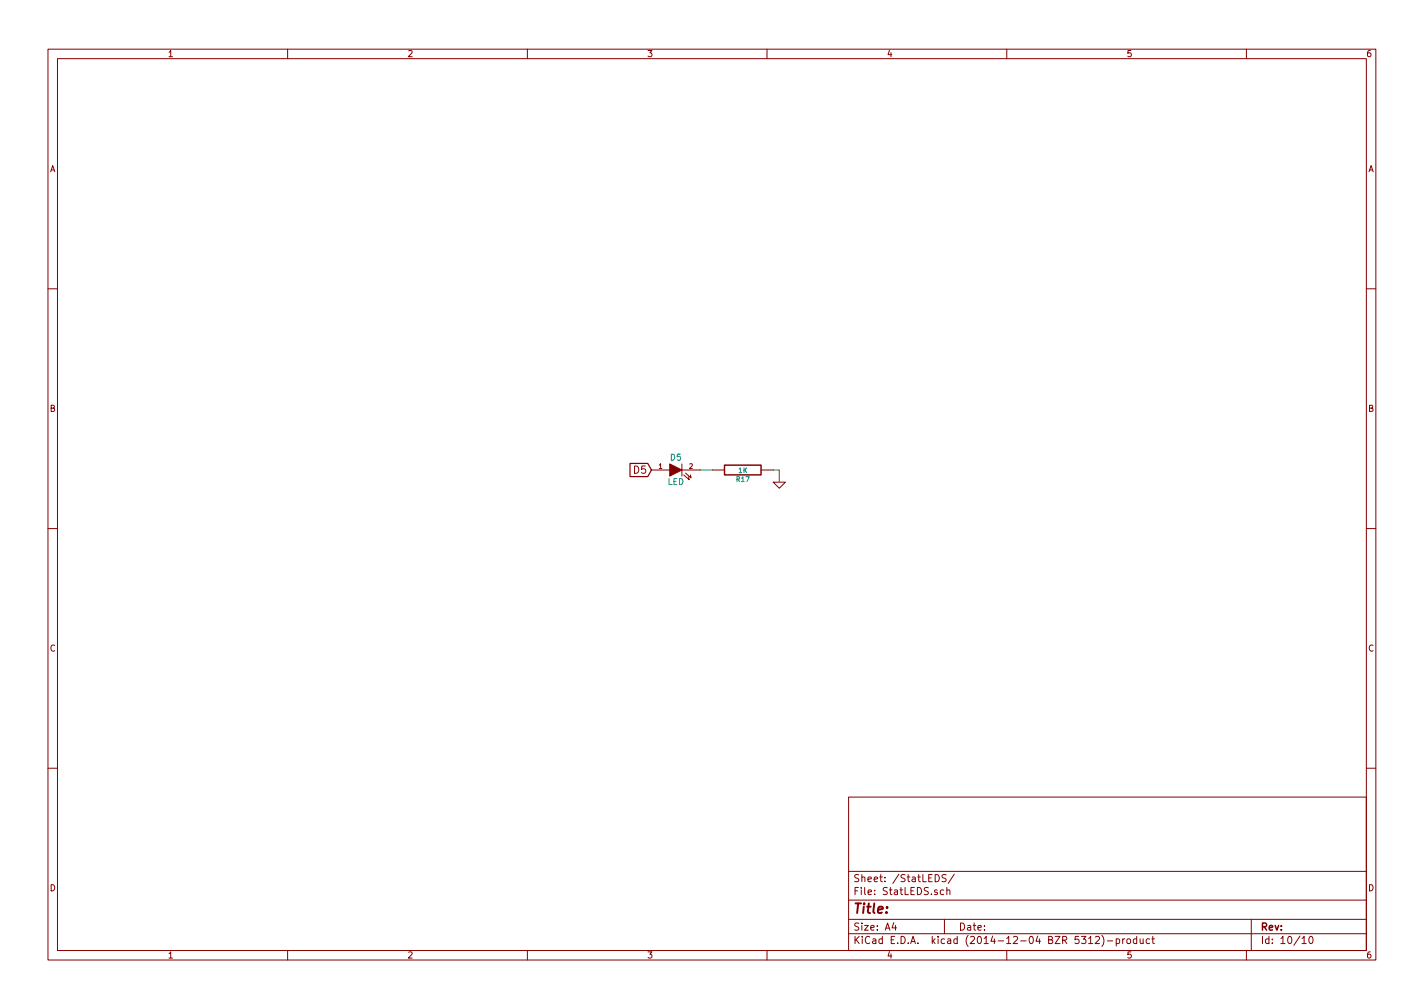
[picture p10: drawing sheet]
EESchema Schematic File Version 2
LIBS:power
LIBS:device
LIBS:transistors
LIBS:conn
LIBS:linear
LIBS:regul
LIBS:74xx
LIBS:cmos4000
LIBS:adc-dac
LIBS:memory
LIBS:xilinx
LIBS:special
LIBS:microcontrollers
LIBS:dsp
LIBS:microchip
LIBS:analog_switches
LIBS:motorola
LIBS:texas
LIBS:intel
LIBS:audio
LIBS:interface
LIBS:digital-audio
LIBS:philips
LIBS:display
LIBS:cypress
LIBS:siliconi
LIBS:opto
LIBS:atmel
LIBS:contrib
LIBS:valves
LIBS:Custom_components
LIBS:QMBTv1-cache
EELAYER 25 0
EELAYER END
$Descr A4 11693 8268
encoding utf-8
Sheet 10 10
Title ""
Date ""
Rev ""
Comp ""
Comment1 ""
Comment2 ""
Comment3 ""
Comment4 ""
$EndDescr
$Comp
L LED D5
U 1 1
P 5550 3850
F 0 "D5" H 5550 3950 50  0000 C CNN
F 1 "LED" H 5550 3750 50  0000 C CNN
F 2 "footprints:SMD-0402_LED" H 5550 3850 60  0001 C CNN
F 3 "" H 5550 3850 60  0000 C CNN
	1    5550 3850
	1    0    0    -1  
$EndComp
$Comp
L R R17
U 1 1
P 6100 3850
F 0 "R17" V 6180 3850 40  0000 C CNN
F 1 "1K" V 6107 3851 40  0000 C CNN
F 2 "Resistors_SMD:R_0402" V 6030 3850 30  0001 C CNN
F 3 "" H 6100 3850 30  0000 C CNN
	1    6100 3850
	0    1    1    0   
$EndComp
$Comp
L GND #PWR063
U 1 1
P 6400 3950
F 0 "#PWR063" H 6400 3950 30  0001 C CNN
F 1 "GND" H 6400 3880 30  0001 C CNN
F 2 "" H 6400 3950 60  0000 C CNN
F 3 "" H 6400 3950 60  0000 C CNN
	1    6400 3950
	1    0    0    -1  
$EndComp
Text GLabel 5350 3850 0    60   Input ~ 0
D5
Wire Wire Line
	5750 3850 5850 3850
Wire Wire Line
	6350 3850 6400 3850
Wire Wire Line
	6400 3850 6400 3950
$EndSCHEMATC
